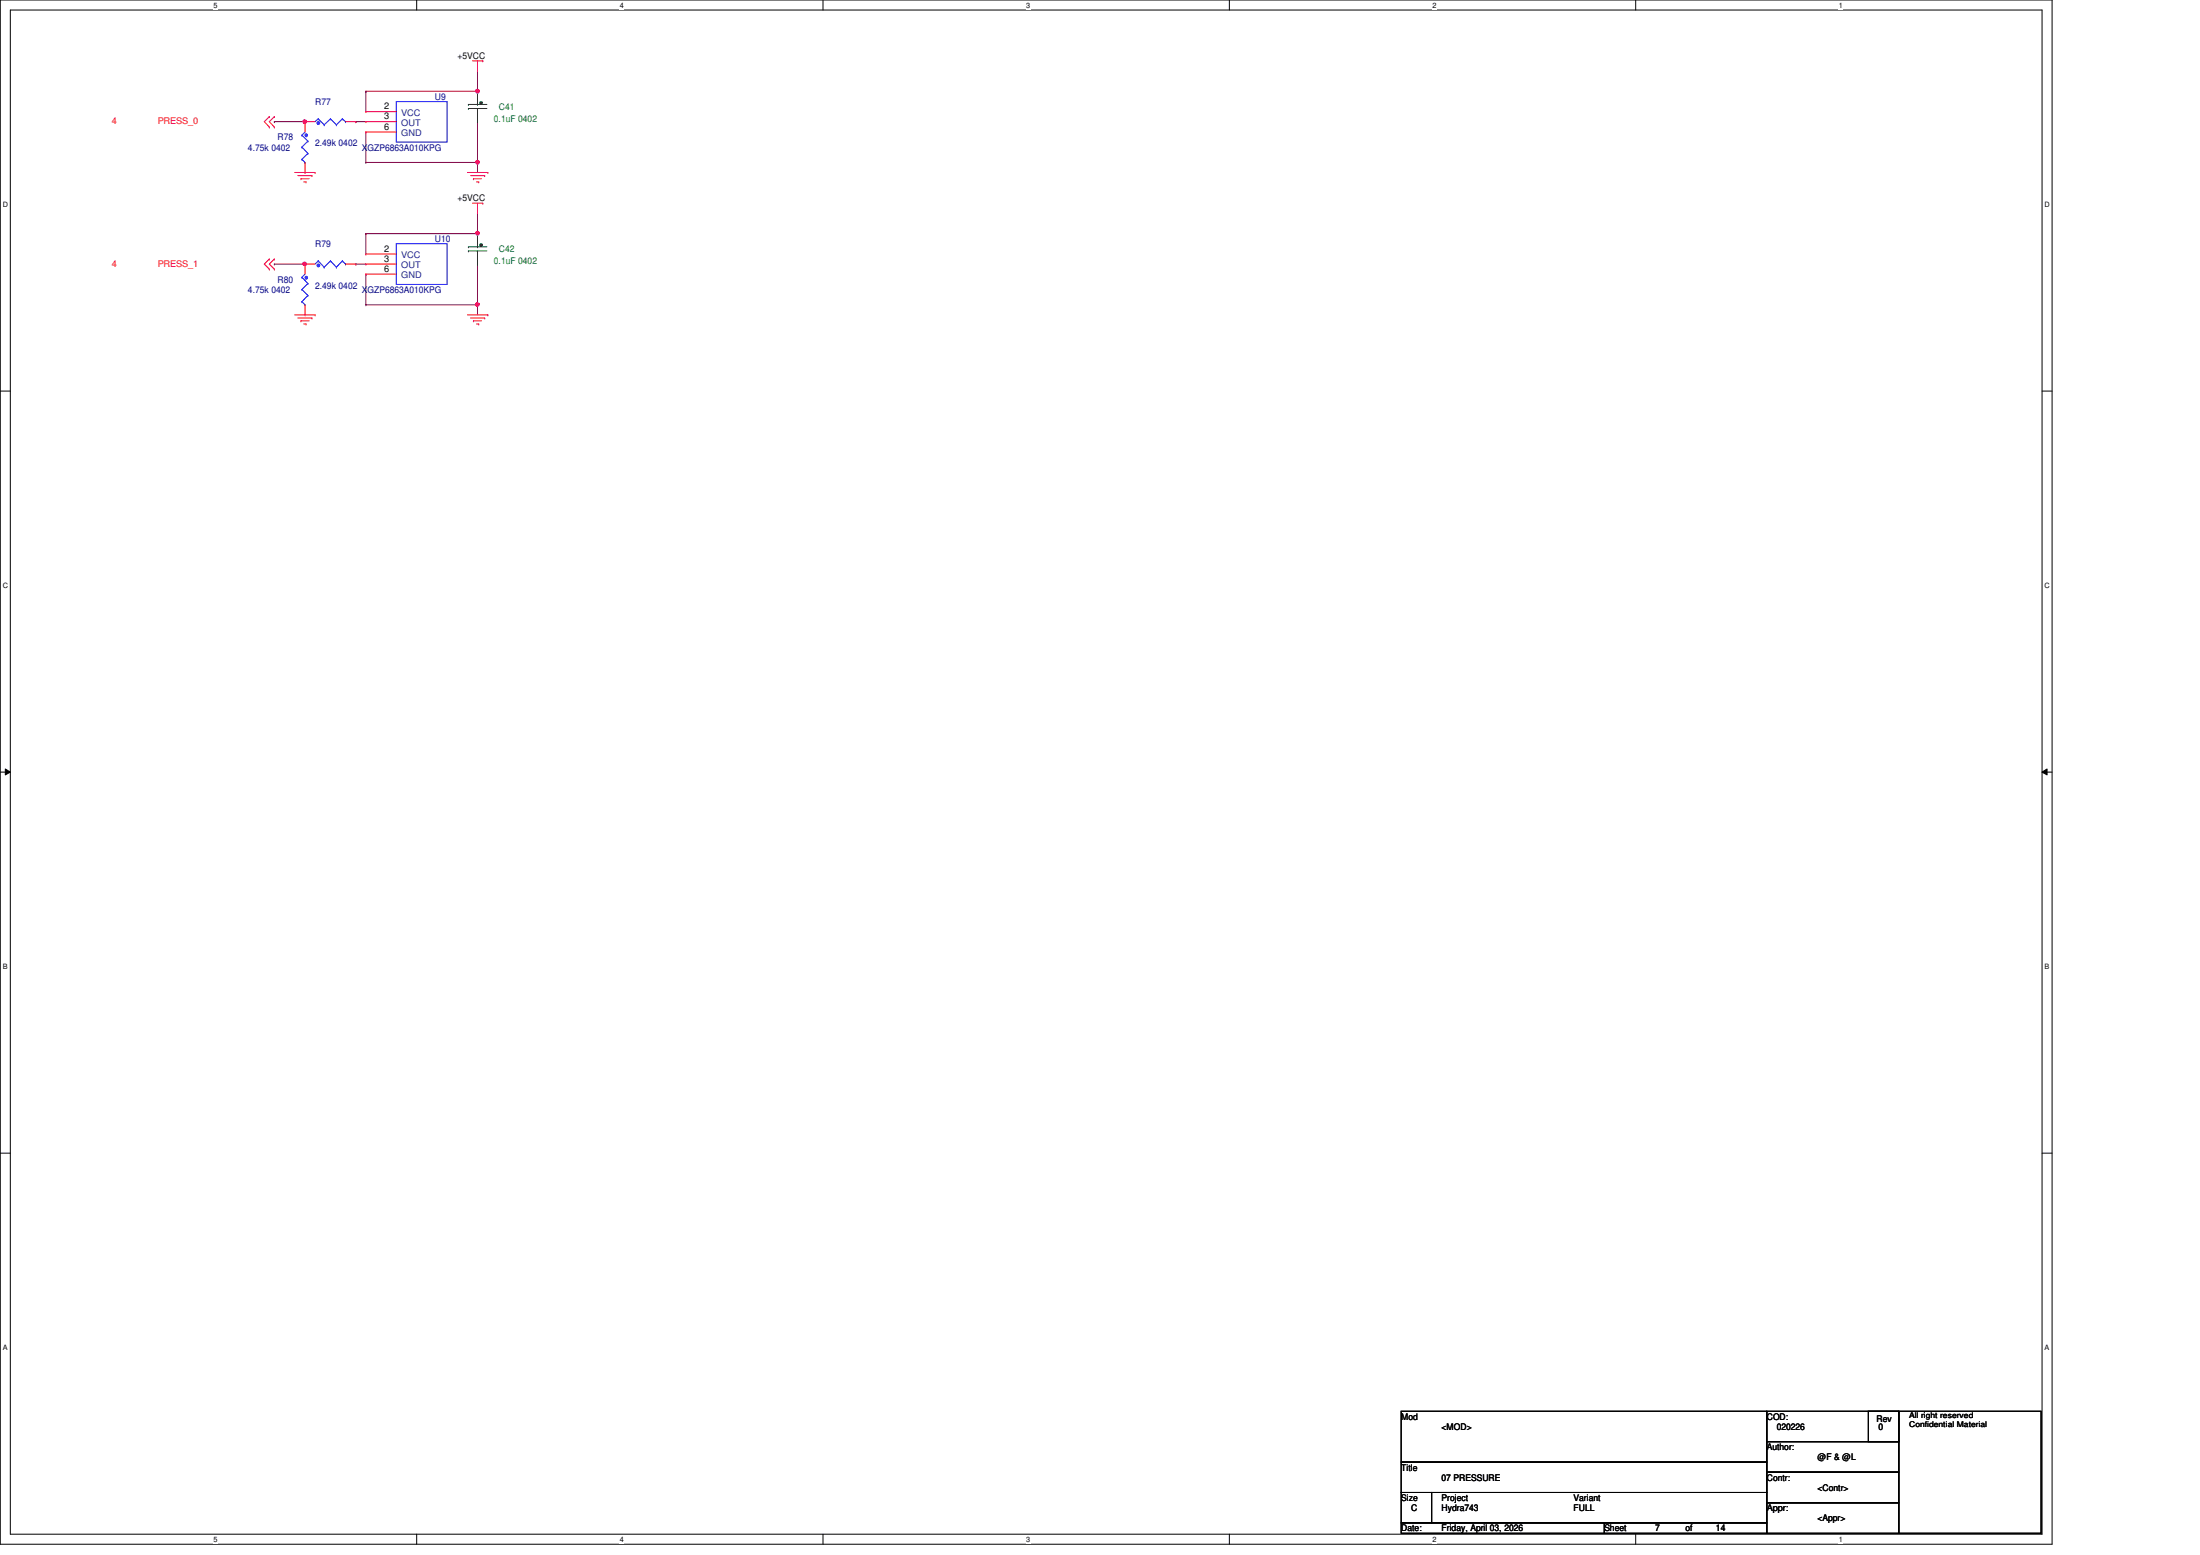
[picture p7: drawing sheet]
<svg xmlns="http://www.w3.org/2000/svg" width="297mm" height="210mm" viewBox="0 0 297 210" stroke-linecap="round" stroke-linejoin="round" font-family="sans-serif">
<path d="M0 0h277.1v208.4h-277.1zM1.4 1.4h274.3v205.7h-274.3z" fill="none" stroke="#000" stroke-width=".14"/>
<g fill="#fff">
<path d="M28.8 .1h.6v1.1h-.6z"/>
<path d="M28.8 207.2h.6v1.1h-.6z"/>
</g>
<path d="M56.3 0v1.4M56.3 207.1v1.3" fill="none" stroke="#000" stroke-width=".14"/>
<g fill="#fff">
<path d="M83.7 .1h.5v1.1h-.5z"/>
<path d="M83.7 207.2h.5v1.1h-.5z"/>
</g>
<path d="M111.1 0v1.4M111.1 207.1v1.3" fill="none" stroke="#000" stroke-width=".14"/>
<g fill="#fff">
<path d="M138.6 .1h.5v1.1h-.5z"/>
<path d="M138.6 207.2h.5v1.1h-.5z"/>
</g>
<path d="M166 0v1.4M166 207.1v1.3" fill="none" stroke="#000" stroke-width=".14"/>
<g fill="#fff">
<path d="M193.4 .1h.6v1.1h-.6z"/>
<path d="M193.4 207.2h.6v1.1h-.6z"/>
</g>
<path d="M220.8 0v1.4M220.8 207.1v1.3" fill="none" stroke="#000" stroke-width=".14"/>
<g fill="#fff">
<path d="M248.3 .1h.5v1.1h-.5z"/>
<path d="M248.3 207.2h.5v1.1h-.5z"/>
<path d="M.4 27.1h.7v1.1h-.7z"/>
<path d="M276.1 27.1h.7v1.1h-.7z"/>
<path d="M.4 78.5h.7v1.1h-.7z"/>
<path d="M276.1 78.5h.7v1.1h-.7z"/>
</g>
<path d="M0 52.8h1.4M275.7 52.8h1.4" fill="none" stroke="#000" stroke-width=".14"/>
<g fill="#fff">
<path d="M.4 129.9h.6v1.1h-.6z"/>
<path d="M276.1 129.9h.6v1.1h-.6z"/>
</g>
<path d="M0 104.2h1.4M.7 103.8l.7 .4-.7 .4zM275.7 104.2l.7-.4v.8zM275.7 104.2h1.4" fill="none" stroke="#000" stroke-width=".14"/>
<path d="M.7 103.8l.7 .4-.7 .4zM275.7 104.2l.7-.4v.8z" fill="#000"/>
<g fill="#fff">
<path d="M.4 181.4h.6v1.1h-.6z"/>
<path d="M276.1 181.4h.6v1.1h-.6z"/>
</g>
<path d="M0 155.7h1.4M275.7 155.7h1.4" fill="none" stroke="#000" stroke-width=".14"/>
<path d="M49.4 17.8h.1M49.4 17.8v4.1M49.4 21.9h.1M49.4 21.9h15.1M64.5 21.9h.1M64.5 21.9v1.4" fill="none" stroke="#7f0040" stroke-width=".14"/>
<circle cx="64.5" cy="21.9" r=".25" fill="#f0f"/>
<circle cx="64.5" cy="21.9" r=".25" fill="none" stroke="#f0f" stroke-width=".14"/>
<path d="M49.4 12.3h.1M49.4 12.3v2.8M64.5 16.4h.1M64.5 9.6h.1M64.5 9.6v2.7h-15.1M64.5 16.4v5.5" fill="none" stroke="#7f0040" stroke-width=".14"/>
<circle cx="64.5" cy="12.3" r=".26" fill="#f0f"/>
<circle cx="64.5" cy="12.3" r=".26" fill="none" stroke="#f0f" stroke-width=".14"/>
<path d="M37 16.4h.1M37 16.4h4.2M48 16.4h.1M48 16.4h1.4" fill="none" stroke="#7f0040" stroke-width=".14"/>
<circle cx="41.1" cy="16.4" r=".26" fill="#f0f"/>
<circle cx="41.1" cy="16.4" r=".26" fill="none" stroke="#f0f" stroke-width=".14"/>
<path d="M49.4 37h.1M49.4 37v4.1M49.4 41.1h.1M49.4 41.1h15.1M64.5 41.1h.1M64.5 41.1v1.4" fill="none" stroke="#7f0040" stroke-width=".14"/>
<circle cx="64.5" cy="41.1" r=".26" fill="#f0f"/>
<circle cx="64.5" cy="41.1" r=".26" fill="none" stroke="#f0f" stroke-width=".14"/>
<path d="M49.4 31.5h.1M49.4 31.5v2.8M64.5 35.6h.1M64.5 28.8h.1M64.5 28.8v2.7h-15.1M64.5 35.6v5.5" fill="none" stroke="#7f0040" stroke-width=".14"/>
<circle cx="64.5" cy="31.5" r=".26" fill="#f0f"/>
<circle cx="64.5" cy="31.5" r=".26" fill="none" stroke="#f0f" stroke-width=".14"/>
<path d="M37 35.6h.1M37 35.6h4.2M48 35.6h.1M48 35.6h1.4" fill="none" stroke="#7f0040" stroke-width=".14"/>
<circle cx="41.1" cy="35.6" r=".25" fill="#f0f"/>
<circle cx="41.1" cy="35.6" r=".25" fill="none" stroke="#f0f" stroke-width=".14"/>
<g fill="none" stroke="#f00" stroke-width=".14">
<path d="M36.4 15.7h.1M36.4 17.1h.1M36.4 15.7l-.7 .7 .7 .7M37 15.7h.1M37 17.1h.1M37 15.7l-.6 .7 .6 .7M49.4 15.1h.1M49.4 17.8h.1M49.4 16.4h.1M49.4 15.1h4.1M49.4 17.8h4.1M49.4 16.4h4.1"/>
<path d="M63.8 8.2h1.4M64.5 9.6h.1M64.5 8.2v1.4M65.2 8.2h.1M36.4 35h.1M36.4 36.3h.1M36.4 35l-.7 .6 .7 .7M37 35h.1M37 36.3h.1M37 35l-.6 .6 .6 .7M39.8 23.3h2.7M40.2 23.7h1.9"/>
<path d="M40.6 24.1h.1M40.6 24.1h1.1M41 24.6h.3M41.3 24.6h.1M42.1 23.7h.1M42.5 23.3h.1M63.1 23.3h2.8M63.5 23.7h1.9M63.8 27.4h1.4M63.9 24.1h.1M63.9 24.1h1.1M64.3 24.6h.3"/>
<path d="M64.5 28.8h.1M64.5 27.4v1.4M64.6 24.6h.1M65.2 27.4h.1M65.4 23.7h.1M65.9 23.3h.1M39.8 42.5h2.7M40.2 42.9h1.9M40.6 43.3h.1M40.6 43.3h1.1M41 43.7h.3M41.3 43.7h.1"/>
<path d="M42.1 42.9h.1M42.5 42.5h.1M63.1 42.5h2.8M63.5 42.9h1.9M63.9 43.3h.1M63.9 43.3h1.1M64.3 43.7h.3M64.6 43.7h.1M65.4 42.9h.1M65.9 42.5h.1"/>
</g>
<path d="M189.2 197.4h49.3v4.1h-49.3zM189.2 190.5h49.3v6.9h-49.3zM238.5 190.5h17.9v4.1h-17.9zM238.5 194.6h17.9v4.1h-17.9zM238.5 198.7h17.9v4.2h-17.9zM252.3 190.5h4.1v4.1h-4.1zM256.4 190.5h19.2v16.5h-19.2zM189.2 201.5h4.1v4.1h-4.1zM189.2 205.6h27.4v1.4h-27.4zM193.3 201.5h45.2v4.1h-45.2zM216.6 205.6h21.9v1.4h-21.9zM238.5 202.9h17.9v4.1h-17.9z" fill="none" stroke="#000" stroke-width=".14"/>
<g fill="none" stroke="#00f" stroke-width=".14">
<path d="M53.5 13.7h6.9v5.5h-6.9zM40.8 37.4h.1M40.8 39.1h.1M40.8 37.4l.8 .9M40.8 39.1l.8 .8M41.2 37l-.4 .4M41.6 38.3h.1M41.6 39.9h.1M41.6 38.3l-.8 .8M41.6 39.9l-.8 .8M40.8 40.7h.1M40.8 40.7l.4 .4"/>
<path d="M41.2 41.1h.1"/>
</g>
<path d="M41.2 37.3h.3v.3l-.1 .1-.2-.1z" fill-rule="evenodd" fill="#00f"/>
<path d="M41.2 37.3h.3v.3l-.1 .1-.2-.1z" fill="none" stroke="#00f" stroke-width=".14"/>
<path d="M41.2 35.6h.1M41.2 35.6v1.4M41.2 42.5h.1M41.2 41.1v1.4" fill="none" stroke="#f00" stroke-width=".14"/>
<path d="M63.2 33.9h.1M63.2 33.3h.1M63.2 33.9h2.5M63.2 33.3h2.5M64.5 33.9h.1M64.5 33.9v.4" fill="none" stroke="#007f00" stroke-width=".14"/>
<path d="M64.8 32.9h.3v.3l-.2 .1-.1-.1z" fill-rule="evenodd" fill="#007f00"/>
<path d="M64.5 33.3h.1M64.5 31.5h.1M64.5 35.6h.1M64.5 31.5v1.8M64.5 34.3v1.3M64.8 32.9h.3v.3l-.2 .1-.1-.1z" fill="none" stroke="#007f00" stroke-width=".14"/>
<path d="M40.8 18.2h.1M40.8 19.9h.1M40.8 18.2l.8 .8M40.8 19.9l.8 .8M41.2 17.8l-.4 .4M41.6 19h.1M41.6 19l-.8 .9M40.8 21.5h.1M40.8 21.5l.4 .4M41.2 21.9h.1M41.6 20.7h.1M41.6 20.7l-.8 .8" fill="none" stroke="#00f" stroke-width=".14"/>
<path d="M41.2 18.1h.3v.3l-.1 .1-.2-.1z" fill-rule="evenodd" fill="#00f"/>
<g fill="none" stroke="#00f" stroke-width=".14">
<path d="M41.2 18.1h.3v.3l-.1 .1-.2-.1zM43 35.2h.1M43 35.2l-.5 .4M43 35.2l.8 .9M43.8 36.1h.1M44.6 35.2h.1M44.6 35.2l-.8 .9M44.6 35.2l.8 .9M45.4 36.1h.1M46.2 35.2h.1M46.2 35.2l-.8 .9M46.2 35.2l.4 .4"/>
<path d="M46.6 35.6h.1"/>
</g>
<path d="M41.2 16.4h.1M41.2 16.4v1.4M41.2 23.3h.1M41.2 21.9v1.4" fill="none" stroke="#f00" stroke-width=".14"/>
<path d="M42.8 35.7h.3v.3h-.1h-.2z" fill-rule="evenodd" fill="#00f"/>
<path d="M42.8 35.7h.3v.3h-.1h-.2zM53.5 32.9h6.9v5.5h-6.9z" fill="none" stroke="#00f" stroke-width=".14"/>
<path d="M41.2 35.6h.1M41.2 35.6h1.3M46.6 35.6h1.4M48 35.6h.1M49.4 34.3h.1M49.4 37h.1M49.4 35.6h.1M49.4 35.6h4.1M49.4 34.3h4.1M49.4 37h4.1" fill="none" stroke="#f00" stroke-width=".14"/>
<path d="M63.2 14.6h.1M63.2 14.1h.1M63.2 14.6h2.5M63.2 14.1h2.5M64.5 14.6h.1M64.5 14.6v.5" fill="none" stroke="#007f00" stroke-width=".14"/>
<path d="M64.8 13.8h.3v.2h-.3z" fill-rule="evenodd" fill="#007f00"/>
<path d="M64.5 14.1h.1M64.5 12.3h.1M64.5 16.4h.1M64.5 12.3v1.8M64.5 15.1v1.3M64.8 13.8h.3v.2h-.3z" fill="none" stroke="#007f00" stroke-width=".14"/>
<path d="M43 16h.1M43 16l-.5 .4M43 16l.8 .8M43.8 16.8h.1M44.6 16h.1M44.6 16l-.8 .8M44.6 16l.8 .8M45.4 16.8h.1M46.2 16h.1M46.2 16l-.8 .8M46.2 16l.4 .4M46.6 16.4h.1" fill="none" stroke="#00f" stroke-width=".14"/>
<path d="M42.8 16.5h.3v.2l-.1 .1-.2-.1z" fill-rule="evenodd" fill="#00f"/>
<path d="M42.8 16.5h.3v.2l-.1 .1-.2-.1z" fill="none" stroke="#00f" stroke-width=".14"/>
<path d="M41.2 16.4h.1M41.2 16.4h1.3M46.6 16.4h1.4M48 16.4h.1" fill="none" stroke="#f00" stroke-width=".14"/>
<circle cx="64.5" cy="21.9" r=".25" fill="#f0f"/>
<circle cx="64.5" cy="21.9" r=".25" fill="none" stroke="#f0f" stroke-width=".14"/>
<circle cx="64.5" cy="12.3" r=".26" fill="#f0f"/>
<circle cx="64.5" cy="12.3" r=".26" fill="none" stroke="#f0f" stroke-width=".14"/>
<circle cx="41.1" cy="16.4" r=".26" fill="#f0f"/>
<circle cx="41.1" cy="16.4" r=".26" fill="none" stroke="#f0f" stroke-width=".14"/>
<circle cx="64.5" cy="41.1" r=".26" fill="#f0f"/>
<circle cx="64.5" cy="41.1" r=".26" fill="none" stroke="#f0f" stroke-width=".14"/>
<circle cx="64.5" cy="31.5" r=".26" fill="#f0f"/>
<circle cx="64.5" cy="31.5" r=".26" fill="none" stroke="#f0f" stroke-width=".14"/>
<circle cx="41.1" cy="35.6" r=".25" fill="#f0f"/>
<circle cx="41.1" cy="35.6" r=".25" fill="none" stroke="#f0f" stroke-width=".14"/>
<g font-size="1.2">
<text x="61.8" y="8">+5VCC</text>
<text x="51.9" y="14.8">2</text>
<text x="51.9" y="17.5">6</text>
<text x="51.9" y="16.1">3</text>
<text x="61.8" y="27.2">+5VCC</text>
<text x="51.9" y="34">2</text>
<text x="51.9" y="35.3">3</text>
<text x="51.9" y="36.7">6</text>
<text x="189.2" y="191.6">Mod</text>
<text x="238.5" y="191.6">COD:</text>
<text x="253.4" y="191.9">Rev</text>
<text x="194.6" y="193">&lt;MOD&gt;</text>
<text x="238.5" y="195.7">Author:</text>
<text x="239.9" y="193">020226</text>
<text x="245.4" y="197.1">@F &amp; @L</text>
<text x="253.6" y="193">0</text>
<text x="189.2" y="202.6">Size</text>
<text x="189.2" y="198.5">Title</text>
<text x="194.6" y="202.6">Project</text>
<text x="194.6" y="199.9">07 PRESSURE</text>
<text x="212.5" y="202.6">Variant</text>
<text x="238.5" y="199.9">Contr:</text>
<text x="245.4" y="201.3">&lt;Contr&gt;</text>
<text x="189.2" y="206.7">Date:</text>
<text x="190.5" y="204">C</text>
<text x="194.6" y="206.7">Friday, April 03, 2026</text>
<text x="194.6" y="204">Hydra743</text>
<text x="212.5" y="204">FULL</text>
<text x="216.6" y="206.7">Sheet</text>
<text x="223.5" y="206.7">7</text>
<text x="227.6" y="206.7">of</text>
<text x="231.7" y="206.7">14</text>
<text x="238.5" y="204">Appr:</text>
<text x="245.4" y="205.4">&lt;Appr&gt;</text>
</g>
<g font-size="1.2" fill="#f00">
<text x="15.1" y="16.8">4</text>
<text x="21.3" y="16.8">PRESS_0</text>
<text x="15.1" y="36">4</text>
<text x="21.3" y="36">PRESS_1</text>
</g>
<g font-size="1.2" fill="#00007f">
<text x="42.5" y="14.1">R77</text>
<text x="58.7" y="13.5">U9</text>
<text x="33.5" y="20.3">4.75k 0402</text>
<text x="37.5" y="19">R78</text>
<text x="42.5" y="19.8">2.49k 0402</text>
<text x="48.8" y="20.3">XGZP6863A010KPG</text>
<text x="42.5" y="33.4">R79</text>
<text x="58.7" y="32.7">U10</text>
<text x="33.5" y="39.5">4.75k 0402</text>
<text x="37.5" y="38.1">R80</text>
<text x="42.5" y="39">2.49k 0402</text>
<text x="48.8" y="39.5">XGZP6863A010KPG</text>
</g>
<g font-size="1.2" fill="#00407f">
<text x="54.2" y="15.7">VCC</text>
<text x="54.2" y="17">OUT</text>
<text x="54.2" y="18.4">GND</text>
<text x="54.2" y="34.9">VCC</text>
<text x="54.2" y="37.6">GND</text>
<text x="54.2" y="36.2">OUT</text>
</g>
<g font-size="1.2" fill="#007f00">
<text x="66.7" y="16.5">0.1uF 0402</text>
<text x="67.3" y="14.9">C41</text>
<text x="66.7" y="35.7">0.1uF 0402</text>
<text x="67.3" y="34">C42</text>
</g>
<g font-size="1.1">
<text x="257.8" y="191.5">All right reserved</text>
<text x="257.8" y="192.6">Confidential Material</text>
</g>
<g font-size="1">
<text x="28.8" y="1">5</text>
<text x="83.7" y="1">4</text>
<text x="138.6" y="1">3</text>
<text x="193.4" y="1">2</text>
<text x="248.3" y="1">1</text>
<text x=".4" y="27.9">D</text>
<text x="276.1" y="27.9">D</text>
<text x=".4" y="79.4">C</text>
<text x="276.1" y="79.4">C</text>
<text x=".4" y="130.8">B</text>
<text x="276.1" y="130.8">B</text>
<text x=".4" y="182.2">A</text>
<text x="276.1" y="182.2">A</text>
<text x="28.8" y="208.1">5</text>
<text x="83.7" y="208.1">4</text>
<text x="138.6" y="208.1">3</text>
<text x="193.4" y="208.1">2</text>
<text x="248.3" y="208.1">1</text>
</g>
</svg>
